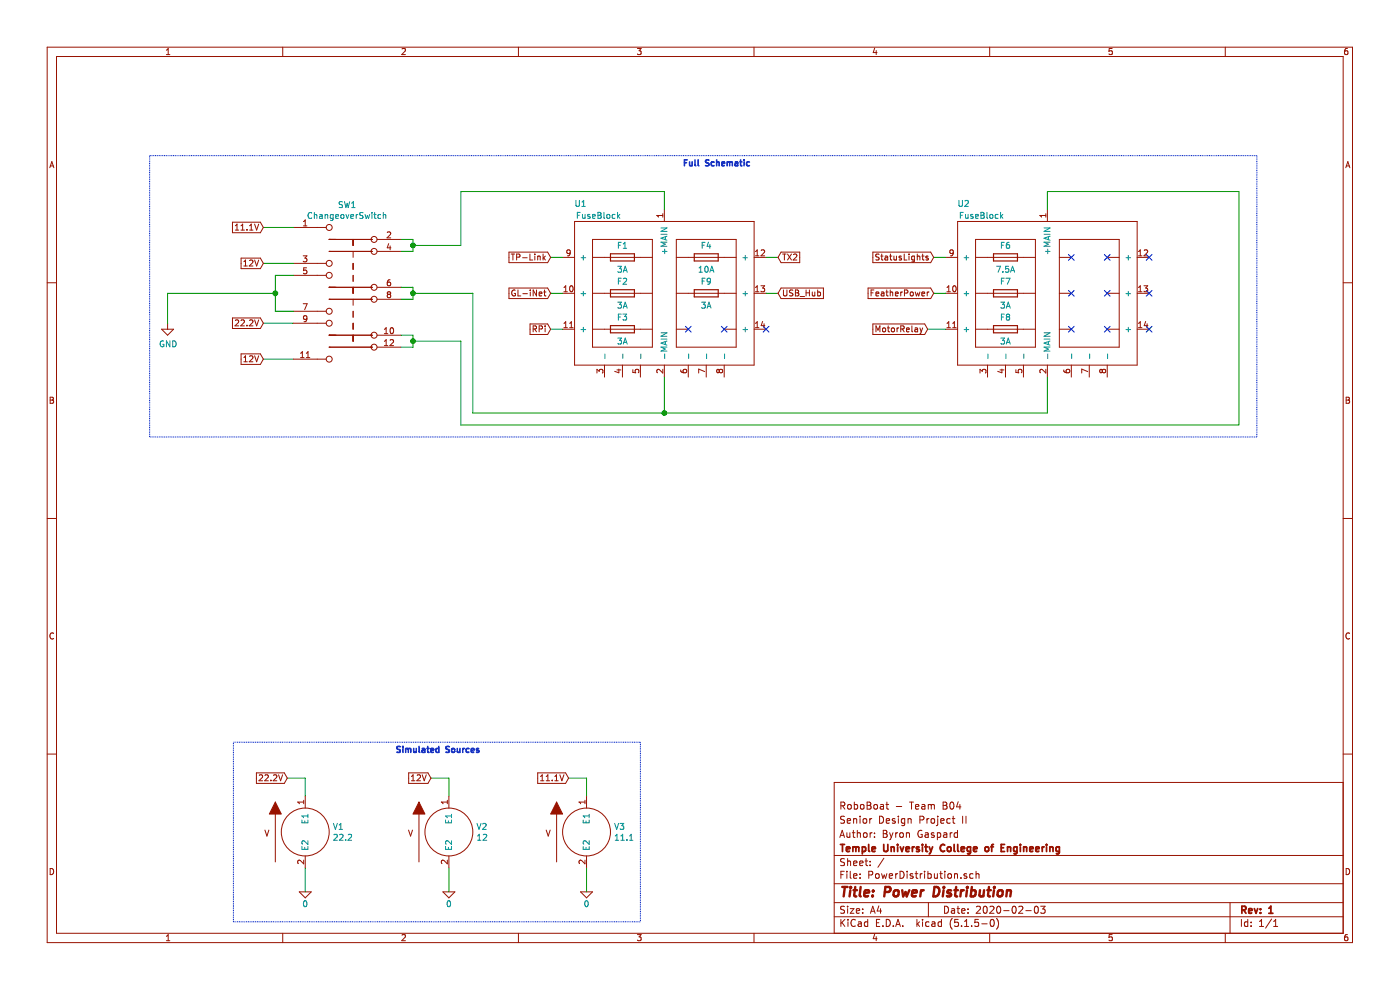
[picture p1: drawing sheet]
EESchema Schematic File Version 4
EELAYER 30 0
EELAYER END
$Descr A4 11693 8268
encoding utf-8
Sheet 1 1
Title "Power Distribution"
Date "2020-02-03"
Rev "1"
Comp "Temple University College of Engineering"
Comment1 "Author: Byron Gaspard"
Comment2 "Senior Design Project II"
Comment3 "RoboBoat - Team B04"
Comment4 ""
$EndDescr
$Comp
L pspice:VSOURCE V1
U 1 1
P 2550 6950
F 0 "V1" H 2778 6996 50  0000 L CNN
F 1 "22.2" H 2778 6905 50  0000 L CNN
F 2 "" H 2550 6950 50  0001 C CNN
F 3 "~" H 2550 6950 50  0001 C CNN
	1    2550 6950
	1    0    0    -1  
$EndComp
$Comp
L pspice:VSOURCE V2
U 1 1
P 3750 6950
F 0 "V2" H 3978 6996 50  0000 L CNN
F 1 "12" H 3978 6905 50  0000 L CNN
F 2 "" H 3750 6950 50  0001 C CNN
F 3 "~" H 3750 6950 50  0001 C CNN
	1    3750 6950
	1    0    0    -1  
$EndComp
$Comp
L pspice:VSOURCE V3
U 1 1
P 4900 6950
F 0 "V3" H 5128 6996 50  0000 L CNN
F 1 "11.1" H 5128 6905 50  0000 L CNN
F 2 "" H 4900 6950 50  0001 C CNN
F 3 "~" H 4900 6950 50  0001 C CNN
	1    4900 6950
	1    0    0    -1  
$EndComp
$Comp
L pspice:0 #GND01
U 1 1
P 2550 7450
F 0 "#GND01" H 2550 7350 50  0001 C CNN
F 1 "0" H 2550 7350 50  0000 C CNN
F 2 "" H 2550 7450 50  0001 C CNN
F 3 "~" H 2550 7450 50  0001 C CNN
	1    2550 7450
	1    0    0    -1  
$EndComp
Wire Wire Line
	2550 7450 2550 7250
$Comp
L pspice:0 #GND03
U 1 1
P 3750 7450
F 0 "#GND03" H 3750 7350 50  0001 C CNN
F 1 "0" H 3750 7350 50  0000 C CNN
F 2 "" H 3750 7450 50  0001 C CNN
F 3 "~" H 3750 7450 50  0001 C CNN
	1    3750 7450
	1    0    0    -1  
$EndComp
Wire Wire Line
	3750 7450 3750 7250
$Comp
L pspice:0 #GND04
U 1 1
P 4900 7450
F 0 "#GND04" H 4900 7350 50  0001 C CNN
F 1 "0" H 4900 7350 50  0000 C CNN
F 2 "" H 4900 7450 50  0001 C CNN
F 3 "~" H 4900 7450 50  0001 C CNN
	1    4900 7450
	1    0    0    -1  
$EndComp
Wire Wire Line
	4900 7450 4900 7250
Text GLabel 2400 6500 0    50   Input ~ 0
22.2V
Wire Wire Line
	2400 6500 2550 6500
Wire Wire Line
	2550 6500 2550 6650
Text GLabel 3600 6500 0    50   Input ~ 0
12V
Wire Wire Line
	3600 6500 3750 6500
Wire Wire Line
	3750 6500 3750 6650
Text GLabel 4750 6500 0    50   Input ~ 0
11.1V
Wire Wire Line
	4750 6500 4900 6500
Wire Wire Line
	4900 6500 4900 6650
NoConn ~ -5350 -3900
Wire Wire Line
	2300 2450 2300 2600
Wire Wire Line
	1400 2450 1400 2700
Wire Wire Line
	2300 2450 1400 2450
Wire Wire Line
	2300 2600 2450 2600
Connection ~ 2300 2450
Wire Wire Line
	2300 2300 2300 2450
Wire Wire Line
	2450 2300 2300 2300
Wire Wire Line
	3450 2500 3350 2500
Wire Wire Line
	3350 2400 3450 2400
Wire Wire Line
	3450 2900 3350 2900
Wire Wire Line
	3350 2800 3450 2800
Wire Wire Line
	2200 3000 2450 3000
Text GLabel 2200 3000 0    50   Input ~ 0
12V
Wire Wire Line
	2200 2700 2450 2700
Text GLabel 2200 2700 0    50   Input ~ 0
22.2V
Wire Wire Line
	2200 2200 2450 2200
Text GLabel 2200 2200 0    50   Input ~ 0
12V
Wire Wire Line
	2200 1900 2450 1900
Text GLabel 2200 1900 0    50   Input ~ 0
11.1V
Wire Wire Line
	3450 2050 3450 2100
Wire Wire Line
	3450 2100 3350 2100
Connection ~ 3450 2050
Wire Wire Line
	3450 2000 3450 2050
Wire Wire Line
	3350 2000 3450 2000
$Comp
L RoboBoat_Parts:ChangeoverSwitch SW1
U 1 1
P 2950 2700
F 0 "SW1" H 2900 3690 50  0000 C CNN
F 1 "ChangeoverSwitch" H 2900 3599 50  0000 C CNN
F 2 "" H 2850 3650 50  0001 C CNN
F 3 "http://cdn-reichelt.de/documents/datenblatt/C200/DS-Serie%23LOR.pdf" H 2850 3650 50  0001 C CNN
F 4 "R" H 2950 2700 50  0001 C CNN "Spice_Primitive"
F 5 "1" H 2950 2700 50  0001 C CNN "Spice_Model"
F 6 "N" H 2950 2700 50  0001 C CNN "Spice_Netlist_Enabled"
	1    2950 2700
	1    0    0    -1  
$EndComp
Text Notes 5700 1400 0    50   ~ 10
Full Schematic
$Comp
L Device:Fuse F8
U 1 1
P 8400 2750
F 0 "F8" V 8300 2750 50  0000 C CNN
F 1 "3A" V 8500 2750 50  0000 C CNN
F 2 "" V 8330 2750 50  0001 C CNN
F 3 "~" H 8400 2750 50  0001 C CNN
	1    8400 2750
	0    1    1    0   
$EndComp
$Comp
L Device:Fuse F6
U 1 1
P 8400 2150
F 0 "F6" V 8300 2150 50  0000 C CNN
F 1 "7.5A" V 8500 2150 50  0000 C CNN
F 2 "" V 8330 2150 50  0001 C CNN
F 3 "~" H 8400 2150 50  0001 C CNN
	1    8400 2150
	0    1    1    0   
$EndComp
$Comp
L Device:Fuse F7
U 1 1
P 8400 2450
F 0 "F7" V 8300 2450 50  0000 C CNN
F 1 "3A" V 8500 2450 50  0000 C CNN
F 2 "" V 8330 2450 50  0001 C CNN
F 3 "~" H 8400 2450 50  0001 C CNN
	1    8400 2450
	0    1    1    0   
$EndComp
$Comp
L Device:Fuse F1
U 1 1
P 5200 2150
F 0 "F1" V 5100 2150 50  0000 C CNN
F 1 "3A" V 5300 2150 50  0000 C CNN
F 2 "" V 5130 2150 50  0001 C CNN
F 3 "~" H 5200 2150 50  0001 C CNN
	1    5200 2150
	0    1    1    0   
$EndComp
$Comp
L RoboBoat_Parts:FuseBlock U1
U 1 1
P 5550 2450
F 0 "U1" H 4850 3200 50  0000 C CNN
F 1 "FuseBlock" H 5000 3100 50  0000 C CNN
F 2 "" H 5550 2450 50  0001 C CNN
F 3 "" H 5550 2450 50  0001 C CNN
	1    5550 2450
	1    0    0    -1  
$EndComp
Wire Wire Line
	3450 2400 3450 2450
Wire Wire Line
	3450 2850 3850 2850
Wire Wire Line
	3450 2800 3450 2850
Connection ~ 3450 2850
Wire Wire Line
	3450 2850 3450 2900
Wire Wire Line
	3450 2450 3950 2450
Wire Wire Line
	5550 3450 5550 3150
Connection ~ 3450 2450
Wire Wire Line
	3450 2450 3450 2500
Wire Wire Line
	8750 3450 8750 3150
Wire Wire Line
	3850 2850 3850 3550
Wire Wire Line
	8750 1600 8750 1750
Wire Wire Line
	5550 1600 5550 1750
Wire Wire Line
	3450 2050 3850 2050
Wire Wire Line
	3850 1600 3850 2050
Wire Wire Line
	3850 1600 5550 1600
Wire Wire Line
	3950 2450 3950 3450
Wire Wire Line
	3950 3450 5550 3450
Wire Wire Line
	5550 3450 8750 3450
Connection ~ 5550 3450
Wire Wire Line
	3850 3550 10350 3550
Wire Wire Line
	10350 1600 8750 1600
Wire Wire Line
	10350 1600 10350 3550
Text GLabel 7800 2150 0    50   Input ~ 0
StatusLights
Wire Wire Line
	7800 2150 7900 2150
Text GLabel 7800 2450 0    50   Input ~ 0
FeatherPower
Wire Wire Line
	7800 2450 7900 2450
Text GLabel 7750 2750 0    50   Input ~ 0
MotorRelay
Wire Wire Line
	7750 2750 7900 2750
$Comp
L RoboBoat_Parts:FuseBlock U2
U 1 1
P 8750 2450
F 0 "U2" H 8050 3200 50  0000 C CNN
F 1 "FuseBlock" H 8200 3100 50  0000 C CNN
F 2 "" H 8750 2450 50  0001 C CNN
F 3 "" H 8750 2450 50  0001 C CNN
	1    8750 2450
	1    0    0    -1  
$EndComp
Text GLabel 4600 2150 0    50   Input ~ 0
TP-Link
Wire Wire Line
	4600 2150 4700 2150
Text GLabel 4600 2450 0    50   Input ~ 0
GL-iNet
Wire Wire Line
	4600 2450 4700 2450
$Comp
L Device:Fuse F2
U 1 1
P 5200 2450
F 0 "F2" V 5100 2450 50  0000 C CNN
F 1 "3A" V 5300 2450 50  0000 C CNN
F 2 "" V 5130 2450 50  0001 C CNN
F 3 "~" H 5200 2450 50  0001 C CNN
	1    5200 2450
	0    1    1    0   
$EndComp
Text GLabel 4600 2750 0    50   Input ~ 0
RPi
Wire Wire Line
	4600 2750 4700 2750
$Comp
L Device:Fuse F3
U 1 1
P 5200 2750
F 0 "F3" V 5100 2750 50  0000 C CNN
F 1 "3A" V 5300 2750 50  0000 C CNN
F 2 "" V 5130 2750 50  0001 C CNN
F 3 "~" H 5200 2750 50  0001 C CNN
	1    5200 2750
	0    1    1    0   
$EndComp
Text GLabel 6500 2150 2    50   Input ~ 0
TX2
Wire Wire Line
	6500 2150 6400 2150
Text GLabel 6500 2450 2    50   Input ~ 0
USB_Hub
Wire Wire Line
	6500 2450 6400 2450
NoConn ~ 9600 2150
NoConn ~ 9600 2450
NoConn ~ 9600 2750
NoConn ~ 6400 2750
NoConn ~ 5750 2750
NoConn ~ 6050 2750
NoConn ~ 8950 2150
NoConn ~ 9250 2150
NoConn ~ 9250 2450
NoConn ~ 8950 2450
NoConn ~ 8950 2750
NoConn ~ 9250 2750
$Comp
L power:GND #PWR01
U 1 1
P 1400 2700
F 0 "#PWR01" H 1400 2450 50  0001 C CNN
F 1 "GND" H 1405 2527 50  0000 C CNN
F 2 "" H 1400 2700 50  0001 C CNN
F 3 "" H 1400 2700 50  0001 C CNN
	1    1400 2700
	1    0    0    -1  
$EndComp
Wire Notes Line
	10500 1300 10500 3650
Wire Notes Line
	10500 3650 1250 3650
Wire Notes Line
	1250 3650 1250 1300
Wire Notes Line
	1250 1300 10500 1300
Wire Notes Line
	5350 6200 5350 7700
Wire Notes Line
	1950 7700 1950 6200
Text Notes 3300 6300 0    50   ~ 10
Simulated Sources\n
Wire Notes Line
	1950 7700 5350 7700
Wire Notes Line
	1950 6200 5350 6200
$Comp
L Device:Fuse F4
U 1 1
P 5900 2150
F 0 "F4" V 5800 2150 50  0000 C CNN
F 1 "10A" V 6000 2150 50  0000 C CNN
F 2 "" V 5830 2150 50  0001 C CNN
F 3 "~" H 5900 2150 50  0001 C CNN
	1    5900 2150
	0    1    1    0   
$EndComp
$Comp
L Device:Fuse F9
U 1 1
P 5900 2450
F 0 "F9" V 5800 2450 50  0000 C CNN
F 1 "3A" V 6000 2450 50  0000 C CNN
F 2 "" V 5830 2450 50  0001 C CNN
F 3 "~" H 5900 2450 50  0001 C CNN
	1    5900 2450
	0    1    1    0   
$EndComp
$EndSCHEMATC
